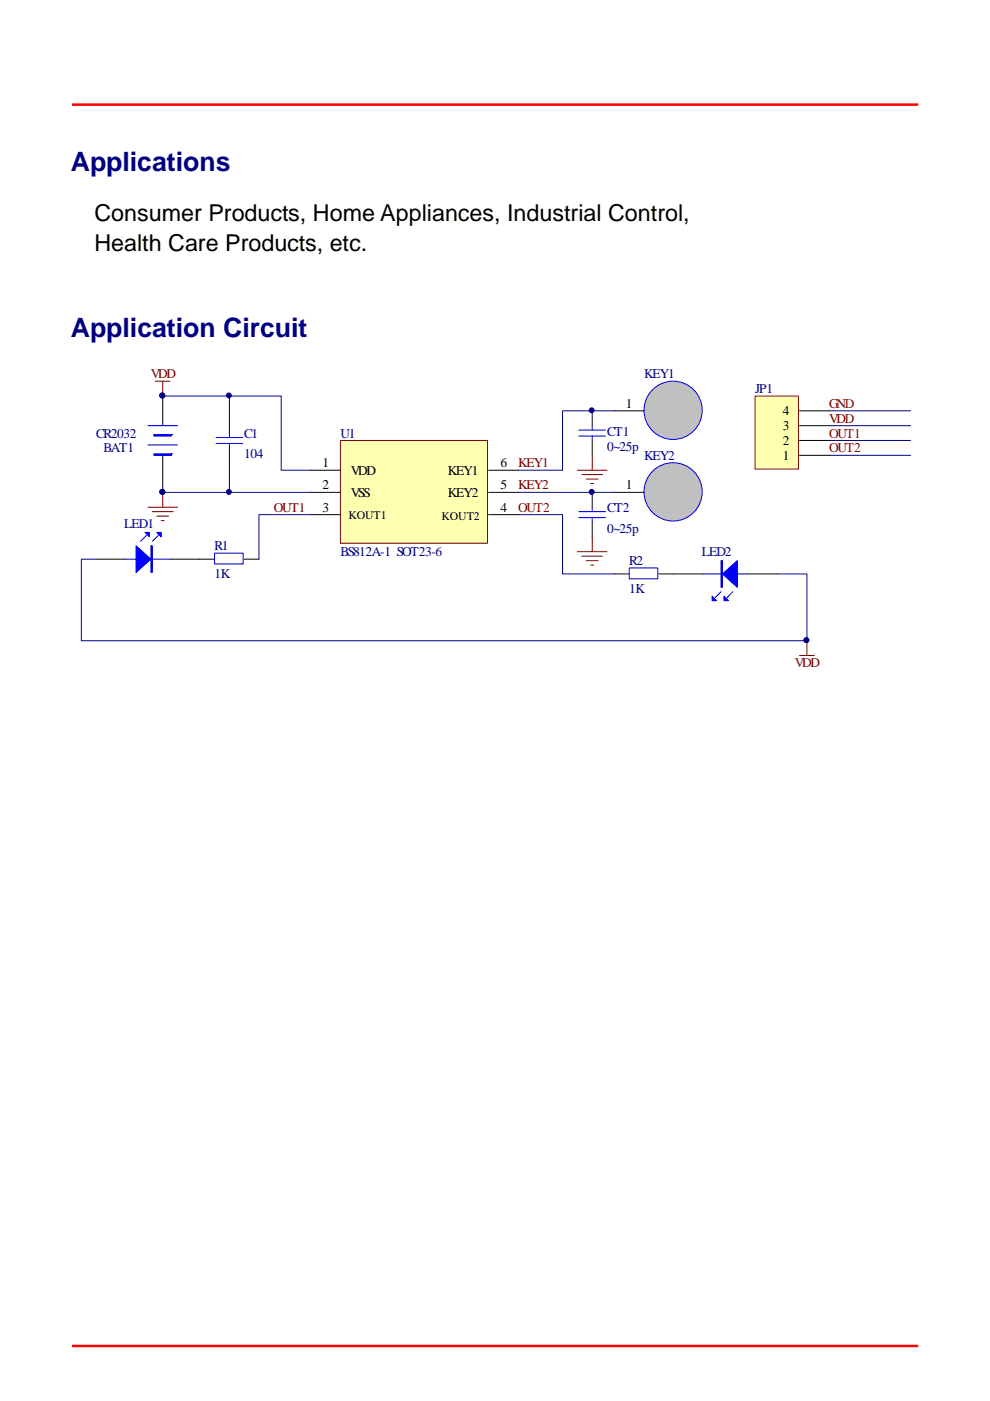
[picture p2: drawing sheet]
<svg xmlns="http://www.w3.org/2000/svg" width="210mm" height="297mm" viewBox="0 0 210 297" stroke-linecap="round" stroke-linejoin="round" font-family="sans-serif">
<path d="M15.3 22.2h179.4M15.3 285.4h179.4" fill="none" stroke="#f00" stroke-width=".53"/>
<path d="M72.2 93.4h31.2v21.8h-31.2z" fill-rule="evenodd" fill="#ffffb0" stroke="#800000" stroke-width=".21"/>
<path d="M65.9 99.7h6.3M103.6 99.7h6.3M65.9 104.4h6.3M65.9 109.1h6.3M103.6 104.4h6.3M103.6 109.1h6.3" fill="none" stroke="#000" stroke-width=".21"/>
<circle cx="142.7" cy="104.3" r="6.2" fill="#c0c0c0" stroke="#00f" stroke-width=".21"/>
<path d="M130.3 104.4h6.2" fill="none" stroke="#000" stroke-width=".21"/>
<circle cx="142.7" cy="87" r="6.2" fill="#c0c0c0" stroke="#00f" stroke-width=".21"/>
<path d="M34.5 84v6.3M34.5 96.5v6.3M48.6 88.7v3.1M48.6 95v3.1M130.3 87.1h6.2M20.4 118.6h6.3M36.1 118.6h6.3M142.8 121.7h6.3M158.5 121.7h6.3" fill="none" stroke="#000" stroke-width=".21"/>
<path d="M31.4 94.3h6.3M31.4 90.3h6.3M45.8 92.8h5.7M45.8 94h5.7M48.6 91.8v1M48.6 94v1M26.7 118.6h9.4M31.1 113.5l-1.3 1.3M33.6 113.5l-1.3 1.3M149.1 121.7h9.4M152.9 125.5l-1.3 1.2M155.4 125.5l-1.3 1.2" fill="none" stroke="#00f" stroke-width=".21"/>
<g fill="#00f" stroke="#00f" stroke-width=".21">
<path d="M28.9 115.7l3.1 2.9-3.1 2.8z"/>
<path d="M33.3 112.9h.9v.9z"/>
<path d="M30.7 112.9h1v.9z"/>
<path d="M153.2 121.7l3.1-2.8v5.6z"/>
<path d="M151 126.4l.9 1h-.9z"/>
<path d="M153.5 126.4l.9 1h-.9z"/>
<path d="M32 115.7h.3v5.7h-.3z" fill-rule="evenodd"/>
<path d="M152.9 118.9h.3v5.6h-.3z" fill-rule="evenodd"/>
<path d="M32.6 92.1h3.8v.4h-3.8z" fill-rule="evenodd"/>
<path d="M32.6 96.2h3.8v.3h-3.8z" fill-rule="evenodd"/>
</g>
<circle cx="34.4" cy="83.9" r=".52" fill="#000080" stroke="#000080" stroke-width=".21"/>
<path d="M160.1 84h9.2v15.5h-9.2z" fill-rule="evenodd" fill="#ffffb0" stroke="#800000" stroke-width=".21"/>
<path d="M125.6 87.1v3.2M125.6 93.4v3.1M169.5 96.5h6.3M169.5 93.4h6.3M169.5 90.3h6.3M169.5 87.1h6.3M42.4 118.6h3.1M51.8 118.6h3.1M125.6 104.4v3.1M125.6 110.7v3.1M130.3 121.7h3.1M139.7 121.7h3.1" fill="none" stroke="#000" stroke-width=".21"/>
<g fill="none" stroke="#800000" stroke-width=".21">
<path d="M32.9 80.8h3.2M34.5 80.8v3.2M122.4 99.7h6.3M125.6 96.5v3.2M31.4 107.5h6.3M32.3 108.5h4.4M33.3 109.4h2.5M34.2 110.4h.6M34.5 104.4v3.1M122.4 117h6.3M123.4 100.6h4.4M123.4 117.9h4.4"/>
<path d="M124.3 101.6h2.5M124.3 118.9h2.5M125.2 102.5h.7M125.2 119.8h.7M125.6 113.8v3.2M169.5 139h3.2M171.1 135.8v3.2"/>
</g>
<g fill="#000080" stroke="#000080" stroke-width=".21">
<circle cx="34.4" cy="104.3" r=".53"/>
<circle cx="34.4" cy="83.9" r=".52"/>
<circle cx="48.5" cy="104.3" r=".52"/>
<circle cx="48.5" cy="83.9" r=".52"/>
<circle cx="171" cy="135.7" r=".51"/>
<circle cx="125.4" cy="87" r=".52"/>
<circle cx="125.4" cy="104.3" r=".52"/>
</g>
<path d="M122.7 91.2h5.7M122.7 92.5h5.7M125.6 90.3v.9M125.6 92.5v.9M45.5 117.3h6.1v2.3h-6.1zM122.7 108.5h5.7M122.7 109.7h5.7M125.6 107.5v1M125.6 109.7v1M133.4 120.4h6.1v2.3h-6.1z" fill="none" stroke="#00f" stroke-width=".21"/>
<g fill="none" stroke="#000080" stroke-width=".21">
<path d="M34.5 84h25.1v15.7h6.3M48.6 84v4.7M48.6 98.1v6.3M130.3 87.1h-11v12.6h-9.4M175.8 87.1h17.3M175.8 90.3h17.3M175.8 93.4h17.3M175.8 96.5h17.3M20.4 118.6h-3.1v17.2h153.8v-14.1h-6.3M34.5 102.8v1.6h31.4M65.9 109.1h-11v9.5M109.9 109.1h9.4v12.6h11"/>
<path d="M109.9 104.4h20.4"/>
</g>
<g fill="#ffffb4">
<path d="M73.9 107.8h9.5v3.2h-9.5z"/>
<path d="M92.9 107.9h8.8v3.2h-8.8z"/>
</g>
<g font-size="5.7" fill="#000080">
<text x="15" y="36.2">Applications</text>
<text x="15" y="71.5">Application Circuit</text>
</g>
<g font-size="4.9">
<text x="20" y="46.9">Consumer Products, Home Appliances, Industrial Control,</text>
<text x="20" y="53.3">Health Care Products, etc.</text>
</g>
<g font-size="2.8" fill="#800000">
<text x="32" y="80.2">VDD</text>
<text x="175.8" y="86.5">GND</text>
<text x="175.8" y="89.6">VDD</text>
<text x="175.8" y="92.8">OUT1</text>
<text x="175.8" y="95.9">OUT2</text>
<text x="109.9" y="99.1">KEY1</text>
<text x="109.9" y="103.8">KEY2</text>
<text x="58.1" y="108.5">OUT1</text>
<text x="109.9" y="108.5">OUT2</text>
<text x="168.6" y="141.5">VDD</text>
</g>
<g font-size="2.8" fill="#000080">
<text x="136.5" y="80.2">KEY1</text>
<text x="160.1" y="83.4">JP1</text>
<text x="20.4" y="92.8">CR2032</text>
<text x="22" y="95.9">BAT1</text>
<text x="51.8" y="92.8">C1</text>
<text x="72.2" y="92.8">U1</text>
<text x="128.7" y="92.5">CT1</text>
<text x="128.7" y="95.6">0~25p</text>
<text x="51.8" y="97.2">104</text>
<text x="136.5" y="97.5">KEY2</text>
<text x="26.4" y="112">LED1</text>
<text x="128.7" y="108.5">CT2</text>
<text x="128.7" y="112.9">0~25p</text>
<text x="45.5" y="116.7">R1</text>
<text x="72.2" y="117.9">BS812A-1 SOT23-6</text>
<text x="133.4" y="119.8">R2</text>
<text x="148.8" y="117.9">LED2</text>
<text x="45.5" y="122.6">1K</text>
<text x="133.4" y="125.8">1K</text>
</g>
<g font-size="2.8">
<text x="132.7" y="86.5">1</text>
<text x="166" y="88.1">4</text>
<text x="166" y="94.4">2</text>
<text x="166" y="91.2">3</text>
<text x="68.3" y="99.1">1</text>
<text x="74.4" y="100.6">VDD</text>
<text x="95" y="100.6">KEY1</text>
<text x="106.1" y="99.1">6</text>
<text x="166" y="97.5">1</text>
<text x="68.3" y="103.8">2</text>
<text x="74.4" y="105.3">VSS</text>
<text x="95" y="105.3">KEY2</text>
<text x="106.1" y="103.8">5</text>
<text x="132.7" y="103.8">1</text>
<text x="68.3" y="108.5">3</text>
<text x="74.4" y="110.1">Kout1</text>
<text x="95" y="110.1">Kout2</text>
<text x="106.1" y="108.5">4</text>
</g>
<g font-size="2.5">
<text x="73.9" y="110.1">KOUT1</text>
<text x="93.6" y="110.2">KOUT2</text>
</g>
</svg>
